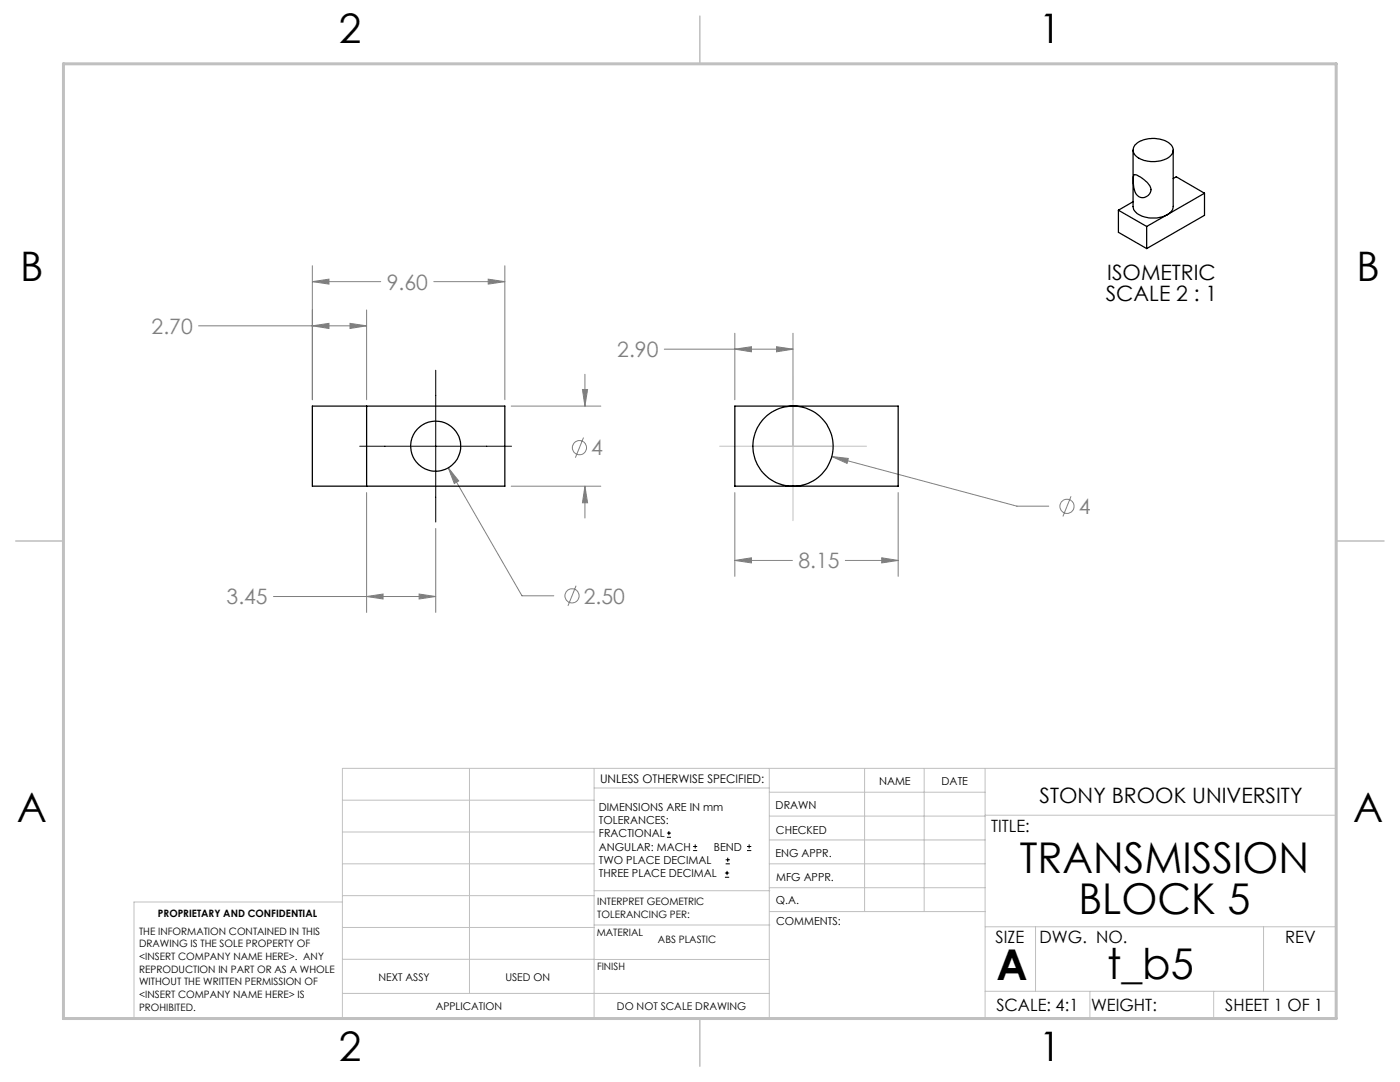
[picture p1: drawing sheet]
<svg xmlns="http://www.w3.org/2000/svg" width="279mm" height="216mm" viewBox="0 0 279 216" stroke-linecap="round" stroke-linejoin="round" font-family="sans-serif">
<g fill="none" stroke="#808080" stroke-width=".2">
<path d="M62.3 56.2l3.4-.5v1zM62.3 53v26.8M62.3 56.2h13.7M86.6 56.2h14.2M97.4 55.7l3.4 .5-3.4 .5zM100.8 53v26.8M39.6 65h33.6M62.3 65l3.4-.5v1zM69.9 64.5l3.3 .5-3.3 .5zM73.2 61.8v18M116.2 77.7h1.1l-.6 3.3zM116.7 74.7v6.3"/>
<path d="M132.6 69.7h25.7M146.6 69.7l3.4-.5v1zM146.6 66.5v13.3M155 69.2l3.3 .5-3.3 .5zM158.3 66.5v13.3M73.2 98.3v23.9M89.5 93.3l2 2.7-.8 .5zM89.5 93.3l14.7 25.6h6.3M102 97h17.9M102 81h17.9M116.5 87.3l-1.7 4M116.7 97l.6 3.3h-1.1z"/>
<path d="M116.7 97v6.4M146.6 98.3v16.7M166 91.1l3.3 .4-.2 1zM166 91.1l37 9.9h6.3M179.2 98.3v16.7M213.7 99l-1.6 4M54.6 119h32.4M73.2 119l3.2-.5v1zM83.6 118.5l3.4 .5-3.4 .5zM87 105.4v16.8M115 116.9l-1.7 4M146.6 111.8l3.4-.5v1z"/>
<path d="M146.6 111.8h11.6M168.7 111.8h10.5M176 111.3l3.2 .5-3.2 .5z"/>
<circle cx="115.6" cy="89.3" r="1.41"/>
<circle cx="114.2" cy="118.9" r="1.41"/>
<circle cx="212.9" cy="101" r="1.42"/>
</g>
<g fill="none" stroke="#000" stroke-width=".2">
<path d="M87 73.9v30.3M71.8 89h30.3M133.1 167.1h.8M133.1 166.2h.8M133.5 165.8v.9M138.3 169.7h.8M138.3 168.9h.8M138.7 168.5v.8M144.7 175h.8M144.7 174.2h.8M144.8 172.4h.9M144.8 171.6h.9"/>
<path d="M145.1 173.8v.8M145.2 171.1v.9M149.1 169.7h.8M149.1 168.9h.8M149.5 168.5v.8"/>
</g>
<g fill="none" stroke="#c0c0c0" stroke-width=".2">
<path d="M158.3 75.2v28.7M143.6 89h29.3M68.3 159.7h50.3M93.7 153.3v44.9M118.6 153.3v49.9M118.6 157.2h34.9M153.5 153.3v49.9M153.5 158.1h43.1M172.5 153.3v28.6M184.4 153.3v28.6M196.6 153.3v49.9M68.3 180h-41.6v23.2h240v-49.9h-198.4v49.9"/>
<path d="M68.3 178.7h50.3M68.3 172.4h50.3M68.3 166h50.3M118.6 177.7h35M153.5 167.6h43.1M153.5 162.8h43.1M153.5 172.4h43.1M153.5 177.1h43.1M196.6 162.7h70.1M68.3 198.2h85.2M68.3 191.4l85.2 .1M68.3 185.1h50.3"/>
<path d="M118.6 184.6h35M153.6 181.9h43M196.6 197.8h70.1M196.6 184.9h70.1M206.7 184.9v12.9M217.5 197.8v5.4M242.2 197.8v5.4M252.2 184.9v12.9"/>
</g>
<path d="M139.7 3.2v9.5M3.1 107.9h9.6M266.7 107.9h9.5M139.7 203.2v9.6" fill="none" stroke="#c0c0c0" stroke-width=".3"/>
<path d="M12.7 12.7h254v190.5h-254z" fill="none" stroke="#c0c0c0" stroke-width=".6"/>
<g fill="#808080">
<path d="M155 69.2l3.3 .5-3.3 .5zM146.6 69.7l3.4-.5v1z"/>
<path d="M97.4 55.7l3.4 .5-3.4 .5zM62.3 56.2l3.4-.5v1zM69.9 64.5l3.3 .5-3.3 .5zM62.3 65l3.4-.5v1zM83.6 118.5l3.4 .5-3.4 .5zM73.2 119l3.2-.5v1zM89.5 93.3l1.2 3.2 .8-.5zM116.7 97l.6 3.3h-1.1zM116.2 77.7h1.1l-.6 3.3zM166 91.1l3.1 1.4 .2-1zM146.6 111.8l3.4-.5v1zM176 111.3l3.2 .5-3.2 .5z"/>
</g>
<g fill="none" stroke="#000" stroke-width=".25">
<path d="M226.1 30v11.2a2.83 2.83 0 0 0 2.8 2.2 5.1 5.1 0 0 0 5.1-1.5l.1-.6v-11.3M226.3 34.9a1.27 1.27 0 0 1 1.2 .4l.3 .2a3.5 3.5 0 0 1 1.9 2.6 1.67 1.67 0 0 1-1.8 1.3 1.67 1.67 0 0 1-1.5-1.6l-.2-1.3zM226.5 29a5.6 5.6 0 0 1 7.3 0 1.68 1.68 0 0 1-.9 2.6 5.8 5.8 0 0 1-6.4-.7l-.2-.2a1.44 1.44 0 0 1 .2-1.7zM234.1 35.6l.6-.3 5.7 3.3M240.4 38.6l-11.6 6.6M240.4 38.6v4.4l-11.6 6.6M223.2 41.9l5.6 3.3M223.2 41.9v4.5l5.6 3.2M226.1 40.3l-2.9 1.6M228.8 45.2v4.4M62.3 81h38.5v16h-38.5zM73.2 81v16"/>
<path d="M146.6 81h32.6v16h-32.6z"/>
<circle cx="86.9" cy="89" r="5"/>
<circle cx="158.3" cy="89" r="8"/>
</g>
<g font-size="8.5">
<text x="203.5" y="174.2">TRANSMISSION</text>
<text x="215.2" y="182.3">BLOCK 5</text>
<text x="198.9" y="195.5">A</text>
<text x="221" y="195.4">t_b5</text>
</g>
<g font-size="8.1">
<text x="67.6" y="8.5">2</text>
<text x="207.3" y="8.5">1</text>
<text x="4" y="56.1">B</text>
<text x="270.7" y="56.1">B</text>
<text x="3.3" y="164.1">A</text>
<text x="270" y="164.1">A</text>
<text x="67.6" y="211.7">2</text>
<text x="207.3" y="211.7">1</text>
</g>
<g font-size="4.2" fill="#808080">
<text x="77.2" y="57.8">9.60</text>
<text x="30.3" y="66.6">2.70</text>
<text x="123.2" y="71.3">2.90</text>
<text x="118" y="90.9">4</text>
<text x="215.3" y="102.6">4</text>
<text x="159.3" y="113.4">8.15</text>
<text x="45.2" y="120.6">3.45</text>
<text x="116.5" y="120.4">2.50</text>
</g>
<g font-size="4.2">
<text x="221" y="55.9">ISOMETRIC</text>
<text x="220.7" y="60.1">SCALE 2 : 1</text>
<text x="207.5" y="160.3">STONY BROOK UNIVERSITY</text>
</g>
<g font-size="3.4">
<text x="197.8" y="166">TITLE:</text>
<text x="198.7" y="188.1">SIZE</text>
<text x="207.5" y="188.1">DWG. NO.</text>
<text x="256.5" y="188.2">REV</text>
<text x="198.8" y="201.7">SCALE: 4:1</text>
<text x="217.7" y="201.8">WEIGHT:</text>
<text x="244.5" y="201.7">SHEET 1 OF 1</text>
</g>
<text font-size="2.4" x="119.8" y="156.2">UNLESS OTHERWISE SPECIFIED:</text>
<g font-size="2.2">
<text x="119.5" y="161.8">DIMENSIONS ARE IN mm</text>
<text x="154.8" y="161.4">DRAWN</text>
<text x="175.4" y="156.6">NAME</text>
<text x="187.9" y="156.7">DATE</text>
<text x="119.5" y="164.4">TOLERANCES:</text>
<text x="119.5" y="167.1">FRACTIONAL</text>
<text x="154.9" y="166.3">CHECKED</text>
<text x="119.5" y="169.7">ANGULAR: MACH</text>
<text x="119.5" y="172.4">TWO PLACE DECIMAL</text>
<text x="142.5" y="169.7">BEND</text>
<text x="154.8" y="171">ENG APPR.</text>
<text x="119.5" y="175">THREE PLACE DECIMAL</text>
<text x="154.9" y="175.7">MFG APPR.</text>
<text x="154.9" y="180.4">Q.A.</text>
<text x="154.9" y="184.6">COMMENTS:</text>
</g>
<g font-size="2.1">
<text x="75.5" y="195.7">NEXT ASSY</text>
<text x="100.9" y="195.7">USED ON</text>
<text x="86.9" y="201.5">APPLICATION</text>
<text x="123.1" y="201.6">DO NOT SCALE DRAWING</text>
</g>
<g font-size="2">
<text x="31.5" y="182.9">PROPRIETARY AND CONFIDENTIAL</text>
<text x="119.2" y="180.6">INTERPRET GEOMETRIC</text>
<text x="119.2" y="183.1">TOLERANCING PER:</text>
<text x="27.8" y="186.5">THE INFORMATION CONTAINED IN THIS</text>
<text x="27.8" y="189">DRAWING IS THE SOLE PROPERTY OF</text>
<text x="27.8" y="191.6">&lt;INSERT COMPANY NAME HERE&gt;. ANY</text>
<text x="119.1" y="186.7">MATERIAL</text>
<text x="131.3" y="188.1">ABS PLASTIC</text>
<text x="27.8" y="194.1">REPRODUCTION IN PART OR AS A WHOLE</text>
<text x="27.8" y="196.6">WITHOUT THE WRITTEN PERMISSION OF</text>
<text x="119.1" y="193.5">FINISH</text>
<text x="27.8" y="199.1">&lt;INSERT COMPANY NAME HERE&gt; IS</text>
<text x="27.8" y="201.7">PROHIBITED.</text>
</g>
</svg>
